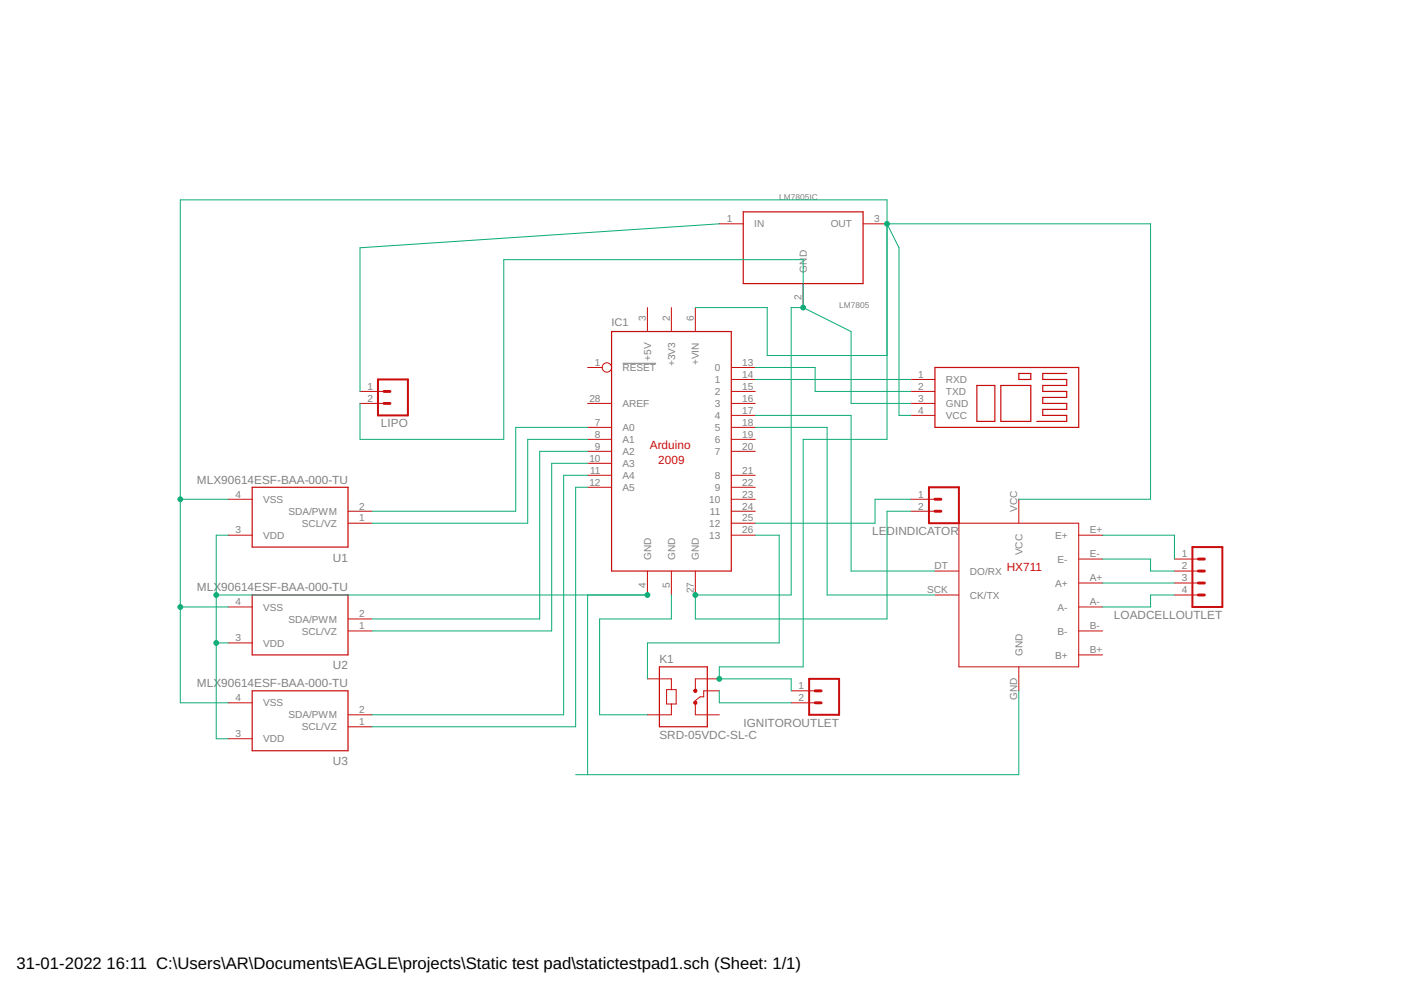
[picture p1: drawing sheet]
<svg xmlns="http://www.w3.org/2000/svg" width="297mm" height="210mm" viewBox="0 0 297 210" stroke-linecap="round" stroke-linejoin="round" font-family="sans-serif">
<path d="M132 77h7.1" fill="none" stroke="#808080" stroke-width=".21"/>
<path d="M157.6 44.9h25.4v15.2h-25.4zM129.7 70.3h25.3v50.8h-25.3zM198.2 77.9h30.5v12.7h-30.5zM216 79.2h2.5v1.3h-2.5zM226.2 79.2h-5.1v1.3h5.1v1.2h-5.1v1.3h5.1v1.3h-5.1v1.2h5.1v1.3h-5.1v1.3h5.1v1.2h-6.4M207.1 81.7h3.8v7.6h-3.8zM212.2 81.7h6.3v7.6h-6.3zM53.5 103.3h20.3v12.7h-20.3zM53.5 126.2h20.3v12.7h-20.3zM53.5 146.5h20.3v12.7h-20.3zM139.8 141.4h10.2v12.7h-10.2z" fill="none" stroke="#c90d0c" stroke-width=".25"/>
<g fill="none" stroke="#c90d0c" stroke-width=".21">
<path d="M152.5 47.5h5.1M183 47.5h5.1M124.6 77.9h3.1M137.3 65.2v5.1M142.3 65.2v5.1M147.4 65.2v5.1M155 77.9h5.1M170.3 60.1v5.1M76.3 85.5h5.1M76.3 83h5.1M124.6 95.7h5.1M124.6 93.2h5.1"/>
<path d="M124.6 90.6h5.1M124.6 85.5h5.1M124.6 98.2h5.1M155 95.7h5.1M155 93.2h5.1M155 90.6h5.1M155 88.1h5.1M155 85.5h5.1M155 83h5.1M155 80.5h5.1M193.1 88.1h5.1M193.1 85.5h5.1"/>
<path d="M193.1 83h5.1M193.1 80.5h5.1M48.4 113.5h5.1M48.4 105.9h5.1M73.8 110.9h5.1M73.8 108.4h5.1M124.6 103.3h5.1M124.6 100.8h5.1M155 113.5h5.1M155 110.9h5.1M155 108.4h5.1M155 105.9h5.1"/>
<path d="M155 103.3h5.1M155 100.8h5.1M193.1 108.4h5.1M193.1 105.9h5.1M203.3 110.9h25.4v30.5h-25.4zM216 105.9v5M228.7 113.5h5.1M228.7 118.5h5.1M249 118.5h5.1M48.4 128.7h5.1M48.4 136.3h5.1M73.8 133.8h5.1"/>
<path d="M73.8 131.2h5.1M137.3 121.1v5.1M142.3 121.1v5.1M147.4 121.1v5.1M198.2 126.2h5.1M198.2 121.1h5.1M228.7 133.8h5.1M228.7 138.9h5.1M228.7 123.6h5.1M228.7 128.7h5.1M249 126.2h5.1M249 121.1h5.1"/>
<path d="M249 123.6h5.1M48.4 149h5.1M48.4 156.6h5.1M73.8 151.6h5.1M73.8 154.1h5.1M137.3 143.9h5v2.3M141.3 146.2h2.1v3.1h-2.1zM142.3 149.3v2.3h-5M147.4 149v2.6h5.1M152.5 143.9h-5.1v2.6M152.5 146.5h-3.3v1.2h-.8l-1.2 1.1M167.7 146.5h5.1"/>
<path d="M167.7 149h5.1M216 141.4v5.1"/>
<circle cx="128.7" cy="77.9" r=".99"/>
</g>
<g fill="#c90d0c" stroke="#c90d0c" stroke-width=".21">
<path d="M147.2 146.3a.33 .33 0 0 1 .5 0 .33 .33 0 0 1-.1 .5 .33 .33 0 0 1-.5-.3l.3-.2 .2 .3h-.3l-.2-.1z" fill-rule="evenodd"/>
<path d="M147.2 148.8a.33 .33 0 0 1 .5 0 .33 .33 0 0 1-.1 .5 .33 .33 0 0 1-.5-.3l.3-.2 .2 .3-.3 .1-.2-.2z" fill-rule="evenodd"/>
</g>
<path d="M80.1 80.5h6.4v7.6h-6.4zM197 103.3h6.3v7.6h-6.3zM252.8 116h6.4v12.7h-6.4zM171.6 143.9h6.3v7.7h-6.3z" fill="none" stroke="#c90d0c" stroke-width=".42"/>
<path d="M81.4 85.5h1.3M81.4 83h1.3M198.2 108.4h1.3M198.2 105.9h1.3M254.1 118.5h1.3M254.1 123.6h1.3M254.1 121.1h1.3M254.1 126.2h1.3M172.8 149h1.3M172.8 146.5h1.3" fill="none" stroke="#c90d0c" stroke-width=".61"/>
<g fill="none" stroke="#0dab76" stroke-width=".21">
<path d="M152.5 47.5l-76.2 5v30.5M147.4 65.2h15.3v10.2h25.4M160.1 77.9h12.7v5.1h20.3M170.3 65.2v-10.1h-63.5v38.1h-30.5v-7.7M170.3 65.2l10.1 5.1v15.2h12.7M170.3 65.2h-2.6v61h-20.3v5h40.7v-22.8h5M124.6 93.2h-12.7v17.7h-33M124.6 90.6h-15.3v17.8h-30.4M124.6 95.7h-10.2v35.5h-35.5M124.6 98.2h-7.6v35.6h-38.1M160.1 88.1h20.3v33h17.8M160.1 90.6h15.3v35.6h22.8"/>
<path d="M160.1 80.5h33M193.1 88.1h-2.5v-35.6l-2.5-5h55.8v58.4h-27.9M38.2 105.9h10.2M48.4 113.5h-2.6v43.1h2.6M124.6 100.8h-5.1v50.8h-40.6M124.6 103.3h-2.6v50.8h-43.1M160.1 113.5h5.1v22.8h-27.9v7.6M193.1 105.9h-7.6v5h-25.4M233.8 118.5h10.1v2.6h5.1M233.8 113.5h15.2v5M38.2 128.7h10.2M45.8 126.2h91.5"/>
<path d="M45.8 136.3h2.6M124.6 126.2v38.1M142.3 126.2v5h-15.2v20.4h10.2M233.8 123.6h15.2M249 126.2h-5.1v2.5h-10.1M152.5 146.5v2.5h15.2M167.7 146.5v-2.6h-15.2v-2.5h17.8v-48.2h17.8v-50.8h-149.9v106.6h10.2M216 146.5v17.8h-94"/>
</g>
<g fill="#0dab76" stroke="#0dab76" stroke-width=".21">
<circle cx="170.3" cy="65.2" r=".51"/>
<circle cx="147.4" cy="126.2" r=".51"/>
<circle cx="152.5" cy="143.9" r=".51"/>
<circle cx="188.1" cy="47.5" r=".51"/>
<circle cx="38.2" cy="105.9" r=".51"/>
<circle cx="38.2" cy="128.7" r=".51"/>
<circle cx="137.3" cy="126.2" r=".51"/>
<circle cx="45.8" cy="126.2" r=".51"/>
<circle cx="45.8" cy="136.3" r=".51"/>
</g>
<g font-size="3.5">
<text x="3.5" y="205.4">31-01-2022</text>
<text x="22.6" y="205.4">16:11 C:\Users\AR\Documents\EAGLE\projects\Static test pad\statictestpad1.sch (Sheet: 1/1)</text>
</g>
<g font-size="2.5" fill="#808080">
<text x="80.8" y="90.6">LIPO</text>
<text x="41.8" y="102.5">MLX90614ESF-BAA-000-TU</text>
<text x="184.9" y="113.5">LEDINDICATOR</text>
<text x="70.6" y="119.1">U1</text>
<text x="41.8" y="125.4">MLX90614ESF-BAA-000-TU</text>
<text x="236.2" y="131.2">LOADCELLOUTLET</text>
<text x="70.6" y="141.9">U2</text>
<text x="139.8" y="140.6">K1</text>
<text x="41.8" y="145.7">MLX90614ESF-BAA-000-TU</text>
<text x="157.6" y="154.1">IGNITOROUTLET</text>
<text x="139.8" y="156.6">SRD-05VDC-SL-C</text>
<text x="70.6" y="162.2">U3</text>
</g>
<g font-size="2.5" fill="#c90d0c">
<text x="137.8" y="95.2">Arduino</text>
<text x="139.6" y="98.5">2009</text>
<text x="213.5" y="121.1">HX711</text>
</g>
<text font-size="2.3" fill="#808080" x="129.7" y="69">IC1</text>
<g font-size="2.1" fill="#808080">
<text x="154.1" y="47.1">1</text>
<text x="185.3" y="47.1">3</text>
<text x="159.9" y="48.2">IN</text>
<text x="176.1" y="48.2">OUT</text>
<text x="171.1" y="57.8" transform="rotate(-90 171.1 57.8)">GND</text>
<text x="169.9" y="63.7" transform="rotate(-90 169.9 63.7)">2</text>
<text x="136.9" y="68" transform="rotate(-90 136.9 68)">3</text>
<text x="142" y="68" transform="rotate(-90 142 68)">2</text>
<text x="147.1" y="68" transform="rotate(-90 147.1 68)">6</text>
<text x="126.1" y="77.6">1</text>
<text x="138" y="76.5" transform="rotate(-90 138 76.5)">+5V</text>
<text x="143.1" y="77.7" transform="rotate(-90 143.1 77.7)">+3V3</text>
<text x="148.2" y="77.4" transform="rotate(-90 148.2 77.4)">+VIN</text>
<text x="157.4" y="77.6">13</text>
<text x="77.9" y="82.6">1</text>
<text x="132" y="78.7">RESET</text>
<text x="151.5" y="83.8">2</text>
<text x="151.5" y="81.2">1</text>
<text x="151.5" y="78.7">0</text>
<text x="157.4" y="82.6">15</text>
<text x="157.4" y="80.1">14</text>
<text x="194.7" y="80.1">1</text>
<text x="194.7" y="82.6">2</text>
<text x="200.6" y="81.2">RXD</text>
<text x="200.6" y="83.8">TXD</text>
<text x="77.9" y="85.2">2</text>
<text x="125" y="85.2">28</text>
<text x="132" y="86.3">AREF</text>
<text x="151.5" y="88.8">4</text>
<text x="151.5" y="86.3">3</text>
<text x="157.4" y="87.7">17</text>
<text x="157.4" y="85.2">16</text>
<text x="194.7" y="85.2">3</text>
<text x="194.7" y="87.7">4</text>
<text x="200.6" y="86.3">GND</text>
<text x="200.6" y="88.8">VCC</text>
<text x="126.1" y="90.3">7</text>
<text x="126.1" y="95.3">9</text>
<text x="126.1" y="92.8">8</text>
<text x="132" y="91.4">A0</text>
<text x="132" y="93.9">A1</text>
<text x="151.5" y="93.9">6</text>
<text x="151.5" y="91.4">5</text>
<text x="157.4" y="95.3">20</text>
<text x="157.4" y="92.8">19</text>
<text x="157.4" y="90.3">18</text>
<text x="125" y="97.9">10</text>
<text x="125.1" y="100.4">11</text>
<text x="132" y="101.5">A4</text>
<text x="132" y="99">A3</text>
<text x="132" y="96.5">A2</text>
<text x="151.5" y="101.5">8</text>
<text x="151.5" y="96.5">7</text>
<text x="157.4" y="100.4">21</text>
<text x="50" y="105.5">4</text>
<text x="55.8" y="106.6">VSS</text>
<text x="125" y="103">12</text>
<text x="132" y="104.1">A5</text>
<text x="150.3" y="106.6">10</text>
<text x="151.5" y="104.1">9</text>
<text x="157.4" y="105.5">23</text>
<text x="157.4" y="103">22</text>
<text x="194.7" y="105.5">1</text>
<text x="50" y="113.1">3</text>
<text x="61.2" y="109.1">SDA/PWM</text>
<text x="64" y="111.7">SCL/VZ</text>
<text x="76.1" y="110.6">1</text>
<text x="76.1" y="108">2</text>
<text x="150.3" y="111.7">12</text>
<text x="150.5" y="109.1">11</text>
<text x="157.4" y="113.1">26</text>
<text x="157.4" y="110.6">25</text>
<text x="157.4" y="108">24</text>
<text x="194.7" y="108">2</text>
<text x="215.6" y="108.6" transform="rotate(-90 215.6 108.6)">VCC</text>
<text x="231" y="113.1">E+</text>
<text x="55.8" y="114.2">VDD</text>
<text x="138" y="118.7" transform="rotate(-90 138 118.7)">GND</text>
<text x="143.1" y="118.7" transform="rotate(-90 143.1 118.7)">GND</text>
<text x="148.2" y="118.7" transform="rotate(-90 148.2 118.7)">GND</text>
<text x="150.3" y="114.2">13</text>
<text x="216.8" y="117.8" transform="rotate(-90 216.8 117.8)">VCC</text>
<text x="223.7" y="114.2">E+</text>
<text x="224.2" y="119.3">E-</text>
<text x="231" y="118.2">E-</text>
<text x="250.6" y="118.2">1</text>
<text x="136.9" y="124.6" transform="rotate(-90 136.9 124.6)">4</text>
<text x="142" y="124.6" transform="rotate(-90 142 124.6)">5</text>
<text x="147.1" y="125.8" transform="rotate(-90 147.1 125.8)">27</text>
<text x="196.6" y="125.8">SCK</text>
<text x="198.1" y="120.7">DT</text>
<text x="205.6" y="121.8">DO/RX</text>
<text x="223.7" y="124.4">A+</text>
<text x="231" y="123.3">A+</text>
<text x="250.6" y="120.7">2</text>
<text x="250.6" y="123.3">3</text>
<text x="250.6" y="125.8">4</text>
<text x="50" y="128.3">4</text>
<text x="55.8" y="129.5">VSS</text>
<text x="76.1" y="130.9">2</text>
<text x="205.6" y="126.9">CK/TX</text>
<text x="224.2" y="129.5">A-</text>
<text x="231" y="128.3">A-</text>
<text x="50" y="136">3</text>
<text x="55.8" y="137.1">VDD</text>
<text x="61.2" y="132">SDA/PWM</text>
<text x="64" y="134.5">SCL/VZ</text>
<text x="76.1" y="133.4">1</text>
<text x="224.2" y="134.5">B-</text>
<text x="231" y="133.4">B-</text>
<text x="216.8" y="139.1" transform="rotate(-90 216.8 139.1)">GND</text>
<text x="223.7" y="139.6">B+</text>
<text x="231" y="138.5">B+</text>
<text x="50" y="148.7">4</text>
<text x="55.8" y="149.8">VSS</text>
<text x="169.3" y="146.1">1</text>
<text x="169.3" y="148.7">2</text>
<text x="215.6" y="148.5" transform="rotate(-90 215.6 148.5)">GND</text>
<text x="61.2" y="152.3">SDA/PWM</text>
<text x="64" y="154.9">SCL/VZ</text>
<text x="76.1" y="153.7">1</text>
<text x="76.1" y="151.2">2</text>
<text x="50" y="156.3">3</text>
<text x="55.8" y="157.4">VDD</text>
</g>
<g font-size="1.8" fill="#808080">
<text x="165.2" y="42.4">LM7805IC</text>
<text x="177.9" y="65.2">LM7805</text>
</g>
</svg>
